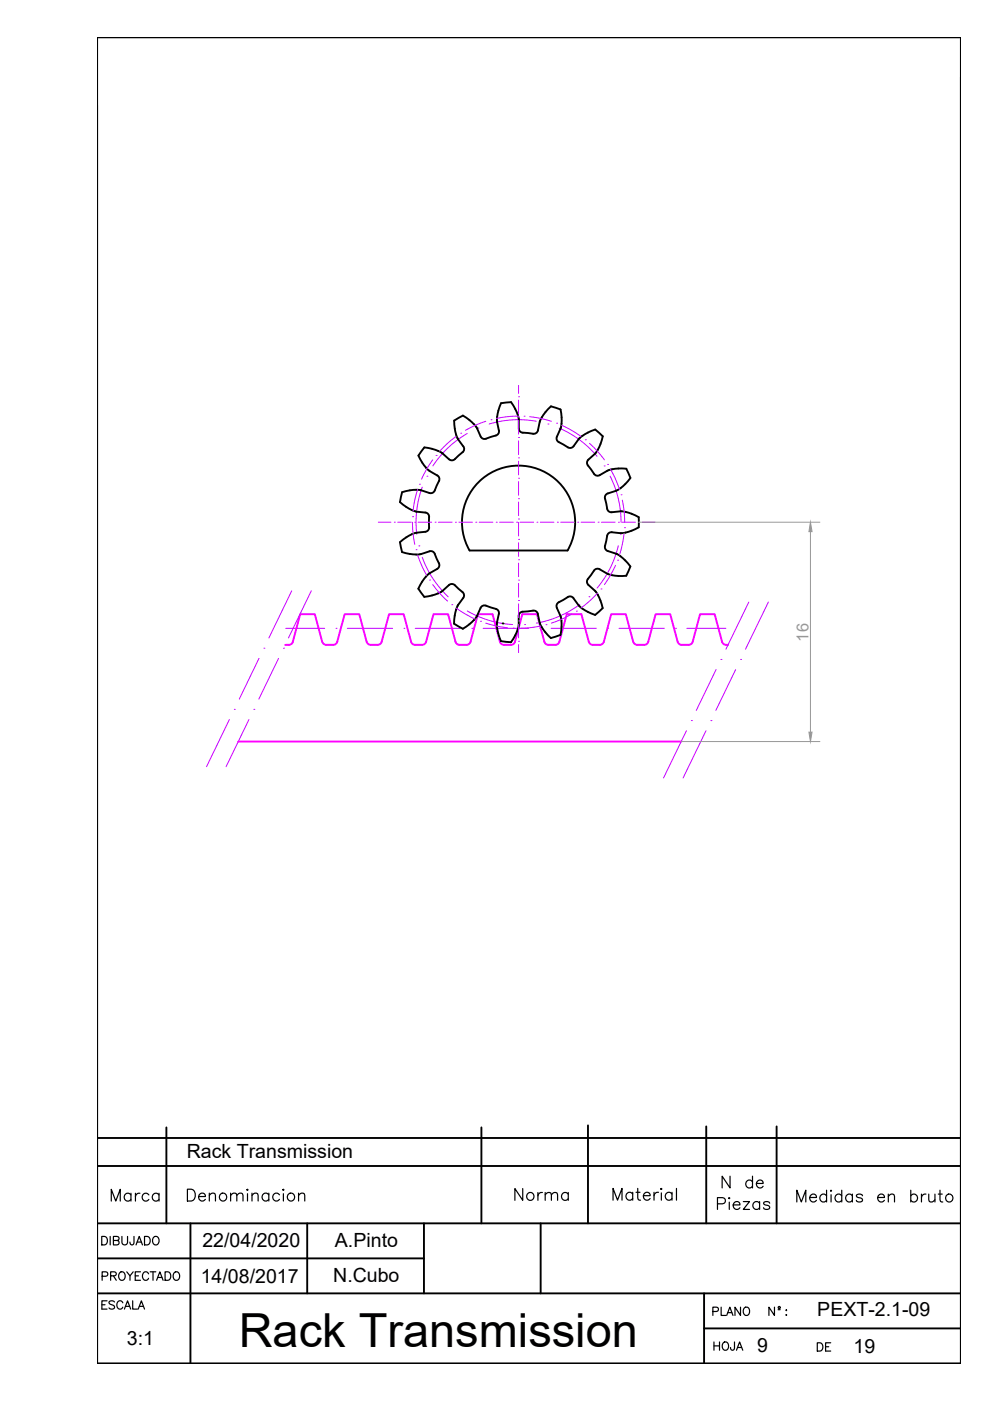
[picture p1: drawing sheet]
<svg xmlns="http://www.w3.org/2000/svg" width="210mm" height="297mm" viewBox="0 0 210 297" stroke-linecap="round" stroke-linejoin="round" font-family="sans-serif">
<!-- layer: 0 -->
<g fill="none" stroke="#000" stroke-width=".4">
<path d="M35.3 239v20.4M102.1 239v20.4M124.7 238.6v20.8M149.7 238.8v20.6M164.7 238.8v20.6M20.6 259.4h183.1M20.6 247.2h183.1M20.6 241.3h183.1M40.4 259.4v29.7M65.1 259.4v14.8M89.9 259.4v14.8M114.6 259.4v14.8"/>
<path d="M20.6 274.2h183.1M20.6 266.8h69.3M149.3 274.2v14.9M203.7 278v11.1h-183.1v-281.2h183.1v281.2M149.3 281.7h54.4"/>
</g>
<!-- layer: TEXTO_02 -->
<g fill="none" stroke="#000" stroke-width=".25">
<path d="M130 254.5v-2.5l.9 2.5 1-2.5v2.5M134.1 253.1a.8 .8 0 0 0-1.1-.1 .8 .8 0 0 0 0 1.2 .8 .8 0 0 0 1.1-.1M134.1 252.8v1.7M134.9 252.8h.8M135.2 252v2l.1 .3 .5 .2M136.4 253.5h1.4a.74 .74 0 0 0-.8-.7 .74 .74 0 0 0-.6 .9 .77 .77 0 0 0 .6 .8 .77 .77 0 0 0 .8-.4M138.7 252.8v1.7M139.6 252.8a.82 .82 0 0 0-.9 .7M140.1 252.1l.1-.1 .1 .1-.1 .1zM140.2 252.9v1.6M142.5 253.1a.8 .8 0 0 0-1.2-.1 .8 .8 0 0 0 0 1.2 .8 .8 0 0 0 1.2-.1M142.5 252.8v1.7"/>
<path d="M143.4 252v2.5"/>
</g>
<!-- layer: Ejes -->
<g fill="none" stroke="#bf00ff" stroke-width=".21">
<path d="M91.7 97.5l-1 1.6-1.3 2.5M92.5 96.6h.1M96.7 92.5l-1.7 1.4-1.8 1.8M97.7 91.9h.1M99.1 91.9a21.7 21.7 0 0 0-7.3 6.9M101.3 90.8h.1M103 89.3l-2.3 .9-2 1M104.1 89h.1M109.9 88.2l-2.6 .2-2 .3M109.9 84.1h.1M109.9 88.4h.1M109.9 92.8h.1"/>
<path d="M109.9 97.1h.1M109.9 81.7v1.7M109.9 84.8v2.9M109.9 89.2v2.8M109.9 93.5v2.9M109.9 97.8v2.9M111.1 88.3h.1M112.3 88.3l2.7 .5 1.9 .5M113.7 89.3a21.4 21.4 0 0 0-10 .6M116.2 89.9h.1M118 89.7h.1M118.5 90.8a21.6 21.6 0 0 1 8.1 5.9"/>
<path d="M119.1 90.2l2.2 1.1 1.9 1.2M124.1 93.2h.1M125 94l1.6 1.6 1.5 1.9M128.1 98.8h.1M128.8 98.5h.1M129.4 99.5l1 1.8 .9 2.5M80.2 110.7h2.7M83.6 110.7h.1M84.3 110.7h2.9M87.5 110.7l.1 2.5 .3 2.2M87.5 109.5h.1M87.9 110.7h.1"/>
<path d="M88.2 116.6h.1M88.5 103.8l-.6 2.6-.3 2M88.6 117.7l.7 2 1.2 2.3M88.6 110.7h2.9M88.8 115.7h.1M88.9 102.7h.1M89.5 103.3a21.5 21.5 0 0 0-1.1 9.9M89.5 118.2a21.6 21.6 0 0 0 5.5 8.3M90.5 101h.1M92.2 110.7h.1M93 110.7h2.9M96.6 110.7h.1"/>
<path d="M97.3 110.7h2.9M100.9 110.7h.1M101.6 110.7h2.9M105.2 110.7h.1M105.9 110.7h2.9M109.5 110.7h.1M109.9 101.4h.1M109.9 105.7h.1M109.9 110h.1M109.9 114.4h.1M109.9 118.7h.1M109.9 102.1v2.9"/>
<path d="M109.9 106.4v2.9M109.9 110.8v2.8M109.9 115.1v2.9M109.9 119.4v2.9M110.3 110.7h2.8M113.8 110.7h.1M114.6 110.7h2.9M118.2 110.7h.1M118.9 110.7h2.9M122.5 110.7h.1M123.2 110.7h2.9M126.8 110.7h.1"/>
<path d="M127.5 110.7h2.9M129.4 101a21.7 21.7 0 0 1 2.3 9.7M130.5 119.9l-1 2-1.4 2M131 118.8h.1M131.1 115.7a21.4 21.4 0 0 1-4.5 9M131.1 110.7h.1M131.5 113.2h.1M131.7 104.9h.1M131.9 110.7h2.8M131.9 106l.5 2.8v1.9M132.3 113.1l-.4 2.5-.6 2.1M132.4 111.9h.1"/>
<path d="M135.4 110.7h.1M136.2 110.7h2.7M54.9 139.6l-4.2 8.6M56 137.4h.1M59.1 139.6l-4.2 8.6M60.1 137.4h.1M60.6 133.2h8.2M61.9 125.3l-4.9 10M66 125.3l-4.8 10M71.2 133.2h.1M73.6 133.2h9.6M85.6 133.2h.1"/>
<path d="M88 133.2h9.6M91.1 123h.1M91.8 123.9l1.2 1.6 1.9 1.9M95.8 128.2h.1M96.7 128.9l1.4 1 2.7 1.4M97 128.2h.1M99.1 129.5a21.8 21.8 0 0 0 9.6 2.9M100 133.2h.1M101.9 131.7h.1M102.4 133.2h9.6M103 132.1l2.4 .6 2.2 .4M108.8 133.2h.1"/>
<path d="M109.9 123h.1M109.9 127.3h.1M109.9 131.6h.1M109.9 136h.1M109.9 123.7v2.9M109.9 128v2.9M109.9 132.4v2.8M109.9 136.7v1.7M111.2 132.4h.1M114.4 133.2h.1M114.6 132.7l-2.5 .4-2.1 .1M115.8 132.4h.1"/>
<path d="M116.8 133.2h9.6M121.2 130.2l-2.5 1.2-1.8 .7M122.2 129.6h.1M122.9 128.2a21.7 21.7 0 0 1-9.2 3.9M124.9 126.5h.1M126.7 125.8l-1.5 1.4-2 1.7M127.4 124.9h.1M128.8 133.2h.1M131.2 133.2h9.6M143.2 133.2h.1M145.6 133.2h8.3M152.9 139.8h.1"/>
<path d="M157 139.8h.1M158.8 127.7l-4.9 10M162.9 127.7l-4.8 10M48.6 152.6l-4.8 10M49.7 150.4h.1M52.8 152.6l-4.9 10M53.8 150.4h.1M145.5 154.9l-4.8 10M146.6 152.8h.1M149.7 154.9l-4.9 10M150.7 152.8h.1M151.8 142l-4.2 8.6"/>
<path d="M156 142l-4.2 8.6"/>
</g>
<!-- layer: Contorno -->
<path d="M62.1 136.1l1.6-5.9h3.1l1.5 5.9a.9 .9 0 0 0 .9 .6h1.4a.88 .88 0 0 0 .9-.6l1.6-5.9h3.1l1.5 5.9M62.1 136.1a.9 .9 0 0 1-.9 .6h-.7M77.7 136.1a.9 .9 0 0 0 .9 .6h1.5a.88 .88 0 0 0 .8-.6l1.6-5.9h3.1l1.6 5.9a.91 .91 0 0 0 .8 .6h1.5a.9 .9 0 0 0 .9-.6M90.3 136.1l1.6-5.9h3.1l1.6 5.9a.9 .9 0 0 0 .8 .6h1.5a.88 .88 0 0 0 .9-.6l1.5-5.9h3.1l1.6 5.9a.91 .91 0 0 0 .9 .6h1.4M118.6 136.1l1.6-5.9h3.1l1.5 5.9a.9 .9 0 0 0 .9 .6M118.6 136.1a.9 .9 0 0 1-.9 .6h-1.4a.91 .91 0 0 1-.9-.6l-1.6-5.9h-3.1l-1.5 5.9a.9 .9 0 0 1-.9 .6M143.7 136.1a.9 .9 0 0 0 .8 .6h1.5M143.7 136.1l-1.6-5.9h-3.1l-1.6 5.9a.88 .88 0 0 1-.8 .6h-1.5a.9 .9 0 0 1-.8-.6l-1.6-5.9h-3.1l-1.6 5.9a.91 .91 0 0 1-.8 .6h-1.5M146 136.7a.88 .88 0 0 0 .9-.6l1.5-5.9h3.1l1.6 5.9a1.02 1.02 0 0 0 1.3 .6M50.5 157.2h93.9" fill="none" stroke="#f0f" stroke-width=".4"/>
<circle cx="106.5" cy="132.2" r=".2" fill="#000"/>
<g fill="none" stroke="#000" stroke-width=".4">
<path d="M89.5 98.1l1.4 1.6 1.8 1.1a1.01 1.01 0 0 1 .2 1.6l-.6 1.2a1.05 1.05 0 0 1-1.2 .9l-1.8-.6M91.6 95.2l-1.6-.3-.8 1-.5 .7 .8 1.5M97.1 93.2l1.1 1.4a1.01 1.01 0 0 1-.5 1.6l-.9 .8a1.05 1.05 0 0 1-1.6 .4l-1.6-1.4-2-.8M100.5 90l-1-.9-1.4-1-1.8 1.1 .2 2.3 .6 1.7M100.5 90l.7 .8M105.4 88.4v1.1l.4 1.8a1.01 1.01 0 0 1-1.1 1.1l-1.2 .5a1.04 1.04 0 0 1-1.6-.4l-.7-1.7M105.4 88.4l.3-1.3 .5-1.6 2.2-.2 .8 1.4 .7 1.5 .1 .6v2a1 1 0 0 0 1.3 1l1.3 .1a1.04 1.04 0 0 0 1.5-.6l.3-1.9M115.6 87.4l1.2-1.2 2.1 .6 .2 1.7-.1 1.6-.2 .8-.7 1.7M115.6 87.4l-.7 1.1-.5 1M118.1 92.6a1 1 0 0 0 .8 1.3l1.1 .7a1.05 1.05 0 0 0 1.6 0l1.1-1.5M122.7 93.1l1.4-1.1 2.1-.9 1.6 1.4-.5 1.6-.7 1.5-.5 .6-1.4 1.3M124.8 97.4a1.01 1.01 0 0 0 .1 1.6l.8 1.1a1.05 1.05 0 0 0 1.4 .6l1.9-1 1.8-.3h2l.4 .8 .5 1.1-1.1 1.3-1.7 1.3-2 .7a1.01 1.01 0 0 0-.5 1.5l.3 1.3a1.04 1.04 0 0 0 1 1.2l2-.2 .9 .1"/>
<path d="M84.8 106.5l1.6 1.2 1.7 .7M88.1 108.4l2.1 .3a.9 .9 0 0 1 .8 .9M88.2 103.8l1.1 .1M88.2 103.8l-1.3 .2-1.7 .4-.4 2.1M89 117.5l2.1-.6a1 1 0 0 1 1.2 .9l.6 1.2a1.04 1.04 0 0 1-.2 1.6M91 109.6v2.2M91 111.8a.9 .9 0 0 1-.8 .9l-2.6 .5-1.5 .7-1.3 1 .4 2.1 1.7 .5h2.1M101.3 102.4a12 12 0 0 1 15.8-1.3 12 12 0 0 1 3.2 15.6h-20.7a12 12 0 0 1 1.7-14.3zM130.6 117.4l1 .5 1 .9M132.6 118.8l1.1 1.3-.9 2h-2l-1.8-.4M132.6 108.5l1.3 .4 1.5 .8v2.1l-1.5 .7-1.5 .5h-.8l-1.9-.2a1.01 1.01 0 0 0-1 1.2l-.3 1.3a1.05 1.05 0 0 0 .5 1.5l1.7 .6M92.7 120.6l-1.8 1.1-1.2 1.3-1 1.8 .5 .7 .8 1.1 1.6-.4 2-.8 1.6-1.4a1.01 1.01 0 0 1 1.5 .4l1 .9a1.05 1.05 0 0 1 .5 1.5l-1.2 1.7-.5 1.7-.2 2 .7 .5 1.1 .6 1.4-.9 1.5-1.6 .9-1.9a1 1 0 0 1 1.6-.3l1.2 .4a1.05 1.05 0 0 1 1.1 1.2"/>
<path d="M105.4 132.2l.2 2.1M105.8 130.2l-.5 2M110 132.7l-.8 2-.9 1.5-2.1-.3-.6-1.6M113 129.5l-1.7 .2a1.04 1.04 0 0 0-1.3 .9v2.1M122.7 128.3l-1.1-1.5a1 1 0 0 0-1.6 0l-1.1 .7a1.05 1.05 0 0 0-.8 1.4l.8 1.9 .2 2.1-.3 1.7-1.2 .4-.8 .3-1.4-1.5-.9-1.6-.5-2a.9 .9 0 0 0-1-.7M122.7 128.3l.8 .7 1.1 .7M129 121.7l-1.9-1a1.01 1.01 0 0 0-1.4 .7l-.8 1a1.04 1.04 0 0 0-.2 1.6l1.9 1.9 .7 1.4 .5 1.6-1.6 1.5-1.6-.7"/>
</g>
<!-- layer: COTAS -->
<path d="M135.4 110.7h38.4M171.8 112.7v42.5M144.4 157.2h29.4" fill="none" stroke="#989898" stroke-width=".21"/>
<g fill="#989898" stroke="#989898" stroke-width=".21">
<path d="M171.8 110.7l.4 2h-.7z"/>
<path d="M171.5 155.2h.7l-.4 2z"/>
</g>
<text font-size="10" x="50.6" y="285.6">Rack Transmission</text>
<g font-size="5.7">
<text x="22.2" y="255.8">Marca</text>
<text x="38.5" y="255.8">Denominacion</text>
<text x="107.9" y="255.8">Norma</text>
<text x="151" y="257.5">Piezas</text>
<text x="152" y="252.9">N de</text>
<text x="167.6" y="256.1">Medidas en bruto</text>
</g>
<g font-size="4.9">
<text x="20.5" y="265.3">DIBUJADO</text>
<text x="20.5" y="272.7">PROYECTADO</text>
<text x="20.5" y="278.7">ESCALA</text>
<text x="149.9" y="280.1">PLANO N :</text>
<text x="150.3" y="287.5">HOJA</text>
</g>
<text font-size="4.4" x="172.2" y="287.5">DE</text>
<g font-size="4.1">
<text x="39.6" y="245.5">Rack Transmission</text>
<text x="42.9" y="264.4">22/04/2020</text>
<text x="71" y="264.3">A.Pinto</text>
<text x="42.6" y="272">14/08/2017</text>
<text x="70.6" y="271.9">N.Cubo</text>
<text x="173.3" y="279.1">PEXT-2.1-09</text>
<text x="26.9" y="285.2">3:1</text>
<text x="160.6" y="286.7">9</text>
<text x="181" y="286.8">19</text>
</g>
<text font-size="3.5" fill="#989898" x="171.4" y="136" transform="rotate(-90 171.4 136)">16</text>
</svg>
